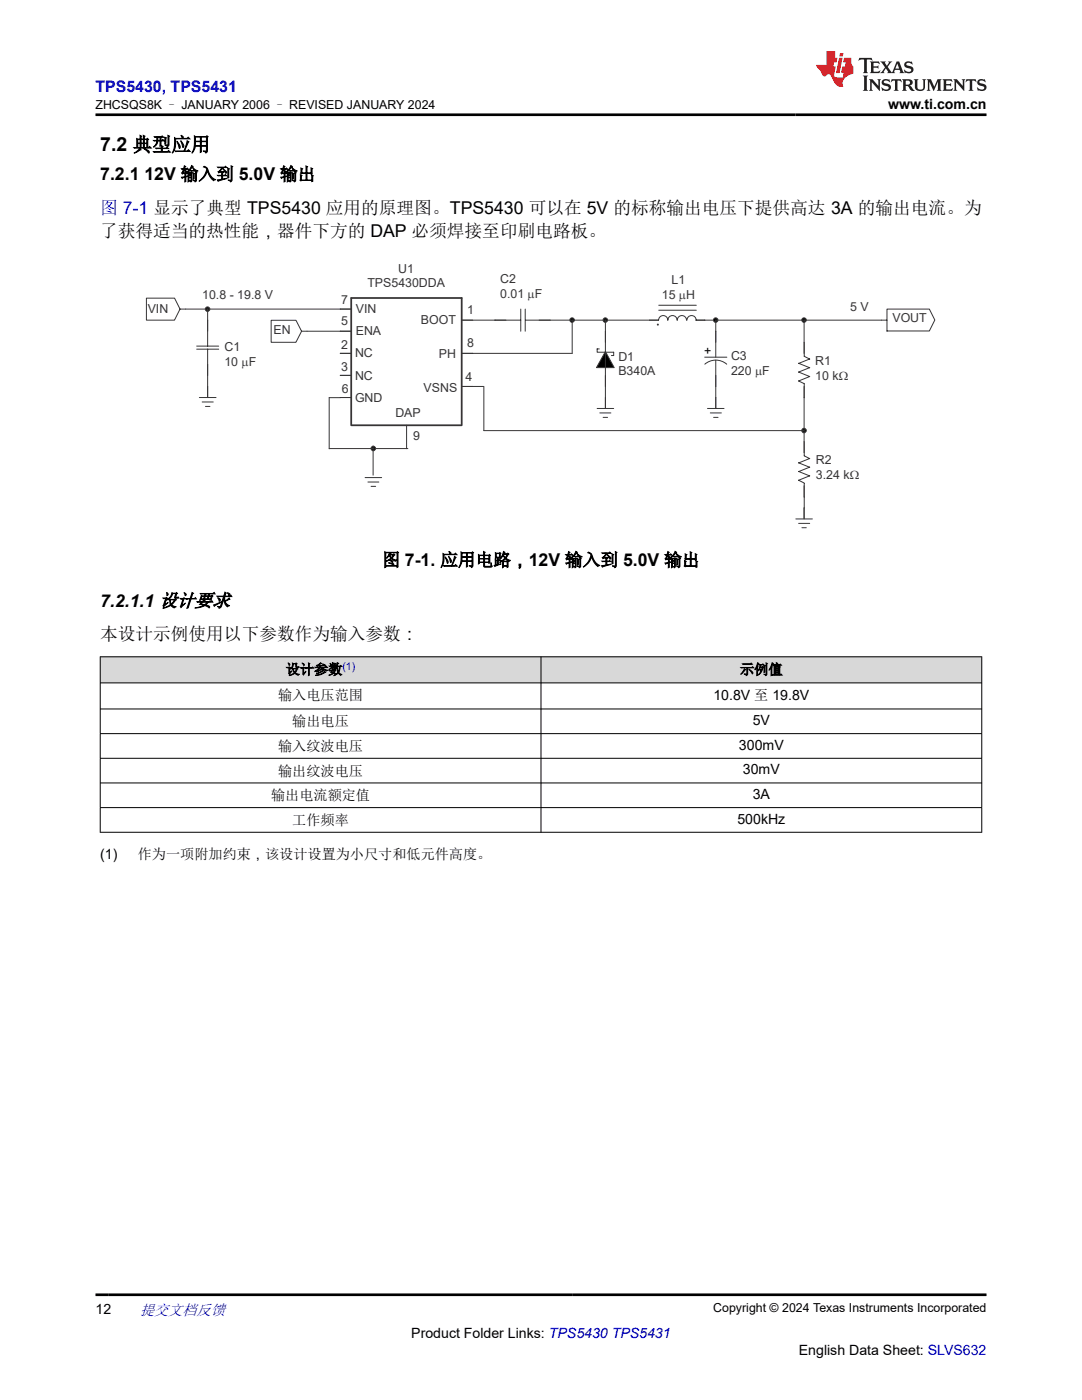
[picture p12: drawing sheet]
<svg xmlns="http://www.w3.org/2000/svg" width="216mm" height="279mm" viewBox="0 0 216 279" stroke-linecap="round" stroke-linejoin="round" font-family="sans-serif">
<g fill="none" stroke="#373435" stroke-width=".2">
<path d="M29.2 59.5h5.6l1.1 2.2-1.1 2.2h-5.6zM39.2 69.1h4.4M39.2 69.7h4.4M39.8 79.3h3.3M41.4 69.7v9.6M41.4 61.7v7.4M54.1 63.9h5l1.1 2.2-1.1 2.2h-5zM60.2 66.1h9.9M65.7 79.4h2.2M65.7 79.3v10.3M70.1 79.3h-2.2M70.1 61.7h-34.2"/>
<path d="M70.1 70.5h-2.2M70.1 74.9h-2.2M92.1 77.1h4.4M96.5 77.1v8.8h63.9M103.9 63.9h-11.8M103.9 61.7v4.4M104.8 61.7v4.4M104.9 63.9h26.5M114.2 63.9v6.6h-22.1M119.6 69.6h-.4v.7h3.3v.7h-.5M120.8 63.9v17.6M131.4 63.9a.91 .91 0 0 1 .9-.9 .91 .91 0 0 1 .9 .9"/>
<path d="M131.4 61.9h7.5M131.4 60.9h7.5M133.3 63.9a.91 .91 0 0 1 .9-.9 .91 .91 0 0 1 .9 .9M135.2 63.9a.91 .91 0 0 1 .9-.9 .91 .91 0 0 1 .9 .9M137.1 63.9a.91 .91 0 0 1 .9-.9 .91 .91 0 0 1 .9 .9M138.9 63.9h38.1M140.6 71.3h4.4M140.6 72.7a3.3 3.3 0 0 1 4.4 0M142.8 63.9v7.4M142.8 71.9v9.6M159.4 72.5l2.2 .9-2.2 .9 2.2 .8-2.2 .9 1.1 .6M160.4 77.1v13.2"/>
<path d="M160.4 63.9v6.6M160.5 68.4v2.7l1.1 .6M160.5 76.6v2.8M161.6 71.6l-2.2 .9M177 61.7h8.4l1.1 2.2-1.1 2.2h-8.4zM40.3 80.2h2.2M41 81.1h.9M65.7 89.5h8.8M72.8 95.3h3.4M73.4 96.2h2.2M74 97.1h1M74.4 89v5.8"/>
<path d="M74.8 89.5h6.6M81.1 84.9v4.6M119.2 81.5h3.3M119.7 82.4h2.2M120.3 83.3h.9M141.2 81.5h3.3M141.7 82.4h2.2M142.4 83.3h.9M159.4 94.1l2.2 .9-2.2 .8 1.1 .6M160.4 96.9v2.2M160.5 88.2v2.8l1.1 .5M160.5 96.5v4.9"/>
<path d="M161.6 91.5l-2.2 .9 2.2 .8-2.2 .9M158.8 103.6h3.3M159.4 104.5h2.2M160 105.3h.9M160.4 101.4v2.2"/>
<circle cx="131.3" cy="64.8" r=".1"/>
</g>
<g fill="#000" stroke="#373435" stroke-width=".2">
<path d="M120.8 70.2l1.8 3.2h-3.6z" fill-rule="evenodd"/>
<circle cx="41.4" cy="61.7" r=".45"/>
<circle cx="114.2" cy="63.9" r=".45"/>
<circle cx="120.8" cy="63.9" r=".45"/>
<circle cx="142.8" cy="63.9" r=".45"/>
<circle cx="160.4" cy="63.9" r=".45"/>
<circle cx="74.5" cy="89.5" r=".45"/>
<circle cx="160.4" cy="85.9" r=".45"/>
</g>
<path d="M70.1 84.7v-25.2h22v25.2M70.1 84.9h22" fill="none" stroke="#373435" stroke-width=".35"/>
<g fill="#d8d8d8">
<path d="M20 131.1h175.9v5.2h-175.9z" fill-rule="evenodd"/>
<path d="M20.1 131.1h87.8v5.1h-87.8z" fill-rule="evenodd"/>
<path d="M108 131.1h87.8v5.1h-87.8z" fill-rule="evenodd"/>
</g>
<path d="M19.9 131.1h176.1M19.9 136.3h176.1M20 131v35.2M107.9 131v35.2M195.9 131v35.2M19.9 141.5h176.1M19.9 146.4h176.1M19.9 151.3h176.1M19.9 156.3h176.1M19.9 161.2h176.1M19.9 166.1h176.1" fill="none" stroke="#000" stroke-width=".2"/>
<path d="M171.5 11.6l-.2 .5 .5-.2h.6v.1v2.2l-.2 .4h1l-.2-.4v-2.2v-.1h.5l.5 .2-.1-.5zM173.6 12.3l.2 .4v1.5l-.2 .4h1.9l.1-.6a1.08 1.08 0 0 1-1.3 .2v-.7h.6l.4 .2v-.7l-.4 .2h-.6v-.5l.2-.2a1 1 0 0 1 1 .3l-.1-.5zM175.7 12.3l.9 1.1-1 1.2h.9l-.2-.2 .5-.8 .4 .8-.2 .2h1.6l-.2-.2 .2-.5h.9l.1 .5-.1 .2h.9l-.2-.3-.8-2h-.5l-.9 2.2-.9-1.1 .9-1.1h-.8l.2 .2-.4 .6-.4-.6 .2-.2zM179 12.7l.4 1h-.7zM180.7 12.4a.65 .65 0 0 0-.2 .7 .65 .65 0 0 0 .6 .5l.6 .1 .1 .3a.79 .79 0 0 1-.7 .4 .79 .79 0 0 1-.7-.5l.1 .7 .2-.1a.93 .93 0 0 0 1.1 .1 .93 .93 0 0 0 .4-1 1.46 1.46 0 0 0-1.2-.6l-.1-.3a1.09 1.09 0 0 1 1.2 .2l-.2-.6-.1 .1-.5-.2zM172.2 15.1l.2 .4v2.2l-.2 .4h1l-.2-.4v-2.2l.2-.4zM173.4 15.8l.2 .4v1.5l-.2 .4h.8l-.3-.4 .1-1.3 1.6 1.8v-2l.2-.4h-.7l.1 .2 .1 1.1-1.2-1.3zM176.2 15.9a.65 .65 0 0 0-.2 .8 .65 .65 0 0 0 .6 .4l.6 .2 .1 .2a.79 .79 0 0 1-.7 .4 .79 .79 0 0 1-.7-.5l.1 .7 .2-.1a.93 .93 0 0 0 1.1 .1 .93 .93 0 0 0 .4-.9 1.46 1.46 0 0 0-1.2-.6l-.1-.4a1.09 1.09 0 0 1 1.2 .2l-.1-.6-.2 .1-.5-.1zM177.9 15.8l-.1 .6a.63 .63 0 0 1 .8-.3v1.6l-.3 .4h1l-.2-.4v-1.6a.66 .66 0 0 1 .8 .3l-.1-.6zM180 15.8l.2 .4v1.5l-.2 .4h1l-.2-.2-.1-.7h.5l.1 .2a.79 .79 0 0 0 1.2 .6l-1-.9a.61 .61 0 0 0 .6-.6 .61 .61 0 0 0-.5-.7zM180.8 16.1h.1a.47 .47 0 0 1 .5 .1 .47 .47 0 0 1 .1 .5l-.1 .1-.7 .1zM182.3 15.8l.2 .2a2.27 2.27 0 0 0 .4 2 1.04 1.04 0 0 0 1.7-.7v-1.3l.2-.2h-.8l.2 .4v1.1a.6 .6 0 0 1-.6 .6 .6 .6 0 0 1-.6-.6v-1.1l.3-.4zM184.9 15.8l.2 .4v1.5l-.2 .4h.8l-.3-.4v-1.4l.9 1.9 .9-1.9v1.4l-.3 .4h1l-.2-.4v-1.5l.2-.4h-.8l-.7 1.5-.6-1.5zM188.1 15.8l.2 .4v1.5l-.2 .4h1.9l.1-.6a1.09 1.09 0 0 1-1.3 .2v-.7h.6l.4 .2v-.6l-.4 .2h-.6v-.6l.2-.1a1.01 1.01 0 0 1 1 .3l-.1-.6zM190.2 15.8l.3 .4v1.5l-.3 .4h.8l-.2-.4v-1.3l1.6 1.8v-2l.2-.4h-.7l.2 .2v1.1l-1.2-1.3zM192.8 15.8l-.1 .6a.63 .63 0 0 1 .8-.3v1.6l-.3 .4h1l-.2-.4v-1.6a.66 .66 0 0 1 .8 .3l-.1-.6zM195.2 15.9a.65 .65 0 0 0-.2 .8 .65 .65 0 0 0 .6 .4l.6 .2 .2 .2a.79 .79 0 0 1-.7 .4 .79 .79 0 0 1-.7-.5l.1 .7 .2-.1a.93 .93 0 0 0 1 .1 .93 .93 0 0 0 .5-.9 1.46 1.46 0 0 0-1.3-.6v-.4a1.09 1.09 0 0 1 1.2 .2l-.2-.6-.2 .1-.5-.1z" fill="#231f20"/>
<path d="M164.9 10.2v2.8h-2l.1 .3 .8 1a.95 .95 0 0 0 1 .9 .59 .59 0 0 1 .5-.4 .59 .59 0 0 1 .5 .4l.4 .7a1.59 1.59 0 0 0 2.1 1.4 1.61 1.61 0 0 1 1-2.3l1-.3-.1-1.5a1.59 1.59 0 0 1-.3-1.7h-1.5l-.2 .9h.6l-.2 .9h-.5l-.2 1v.2l.4 .1-.1 .9h-.7a.73 .73 0 0 1-1-.7l.3-1.5h-.5l.1-.9h.5l.2-.9h-.5v-1.3zM167.4 11.5l-.6 3.1h.7l.6-3.1zM167.6 10.6l-.1 .6h.7l.1-.6z" fill="#ed1c24"/>
<path d="M19 22.9h177.8M19 258.4h177.8" fill="none" stroke="#000" stroke-width=".53"/>
<text font-size="3.9" x="20" y="30.2">7.2 典型应用</text>
<g font-size="3.5">
<text x="20" y="35.9">7.2.1 12V 输入到 5.0V 输出</text>
<text x="20" y="47.2">了获得适当的热性能，器件下方的 DAP 必须焊接至印刷电路板。</text>
<text x="76.3" y="112.9">图 7-1. 应用电路，12V 输入到 5.0V 输出</text>
<text x="20" y="121.1">7.2.1.1 设计要求</text>
<text x="20" y="127.8">本设计示例使用以下参数作为输入参数：</text>
</g>
<text font-size="3.5" fill="#00f" x="20" y="42.7">图 7-1 显示了典型 TPS5430 应用的原理图。TPS5430 可以在 5V 的标称输出电压下提供高达 3A 的输出电流。为</text>
<text font-size="3.2" fill="#00f" x="19" y="18.3">TPS5430, TPS5431</text>
<text font-size="3" fill="#00f" x="27.9" y="262.4">提交文档反馈</text>
<g font-size="2.8">
<text x="177.2" y="21.7">www.ti.com.cn</text>
<text x="57" y="134.6">设计参数</text>
<text x="147.7" y="134.6">示例值</text>
<text x="55.5" y="139.8">输入电压范围</text>
<text x="142.4" y="139.8">10.8V 至 19.8V</text>
<text x="55.5" y="149.9">输入纹波电压</text>
<text x="58.3" y="145">输出电压</text>
<text x="147.5" y="149.6">300mV</text>
<text x="150.2" y="144.7">5V</text>
<text x="55.5" y="154.8">输出纹波电压</text>
<text x="148.2" y="154.5">30mV</text>
<text x="54.1" y="159.7">输出电流额定值</text>
<text x="150.2" y="159.4">3A</text>
<text x="58.3" y="164.7">工作频率</text>
<text x="147.1" y="164.4">500kHz</text>
<text x="20" y="171.5">(1)</text>
<text x="27.5" y="171.5">作为一项附加约束，该设计设置为小尺寸和低元件高度。</text>
<text x="19" y="262.1">12</text>
<text x="82.1" y="266.9">Product Folder Links: TPS5430 TPS5431</text>
<text x="159.4" y="270.3">English Data Sheet: SLVS632</text>
</g>
<g font-size="2.5">
<text x="19" y="21.8">ZHCSQS8K – JANUARY 2006 – REVISED JANUARY 2024</text>
<text x="140.5" y="70.9">+</text>
<text x="142.3" y="261.8">Copyright © 2024 Texas Instruments Incorporated</text>
</g>
<g font-size="2.5" fill="#373435">
<text x="40.3" y="59.7">10.8 - 19.8 V</text>
<text x="73.3" y="57.2">TPS5430DDA</text>
<text x="79.5" y="54.4">U1</text>
<text x="99.8" y="56.5">C2</text>
<text x="99.8" y="59.5">0.01 mF</text>
<text x="132.1" y="59.6">15 mH</text>
<text x="134" y="56.6">L1</text>
<text x="29.5" y="62.4">VIN</text>
<text x="68.1" y="64.9">5</text>
<text x="68.1" y="60.6">7</text>
<text x="71" y="62.4">VIN</text>
<text x="84" y="64.8">BOOT</text>
<text x="93.2" y="62.7">1</text>
<text x="169.6" y="62.1">5 V</text>
<text x="178.1" y="64.4">VOUT</text>
<text x="44.8" y="70">C1</text>
<text x="54.6" y="66.7">EN</text>
<text x="68.1" y="69.7">2</text>
<text x="70.8" y="71.2">NC</text>
<text x="71" y="66.8">ENA</text>
<text x="87.6" y="71.4">PH</text>
<text x="93.2" y="69.3">8</text>
<text x="145.9" y="71.8">C3</text>
<text x="44.8" y="73">10 mF</text>
<text x="68.1" y="74.1">3</text>
<text x="70.8" y="75.8">NC</text>
<text x="92.9" y="76.1">4</text>
<text x="123.4" y="72.1">D1</text>
<text x="123.4" y="74.8">B340A</text>
<text x="145.9" y="74.8">220 mF</text>
<text x="162.7" y="72.9">R1</text>
<text x="162.7" y="75.9">10 kW</text>
<text x="68.2" y="78.4">6</text>
<text x="70.8" y="80.2">GND</text>
<text x="78.9" y="83.2">DAP</text>
<text x="84.5" y="78.1">VSNS</text>
<text x="82.4" y="87.8">9</text>
<text x="162.8" y="92.6">R2</text>
<text x="162.8" y="95.6">3.24 kW</text>
</g>
<text font-size="2.1" fill="#00f" x="68.3" y="133.6">(1)</text>
</svg>
